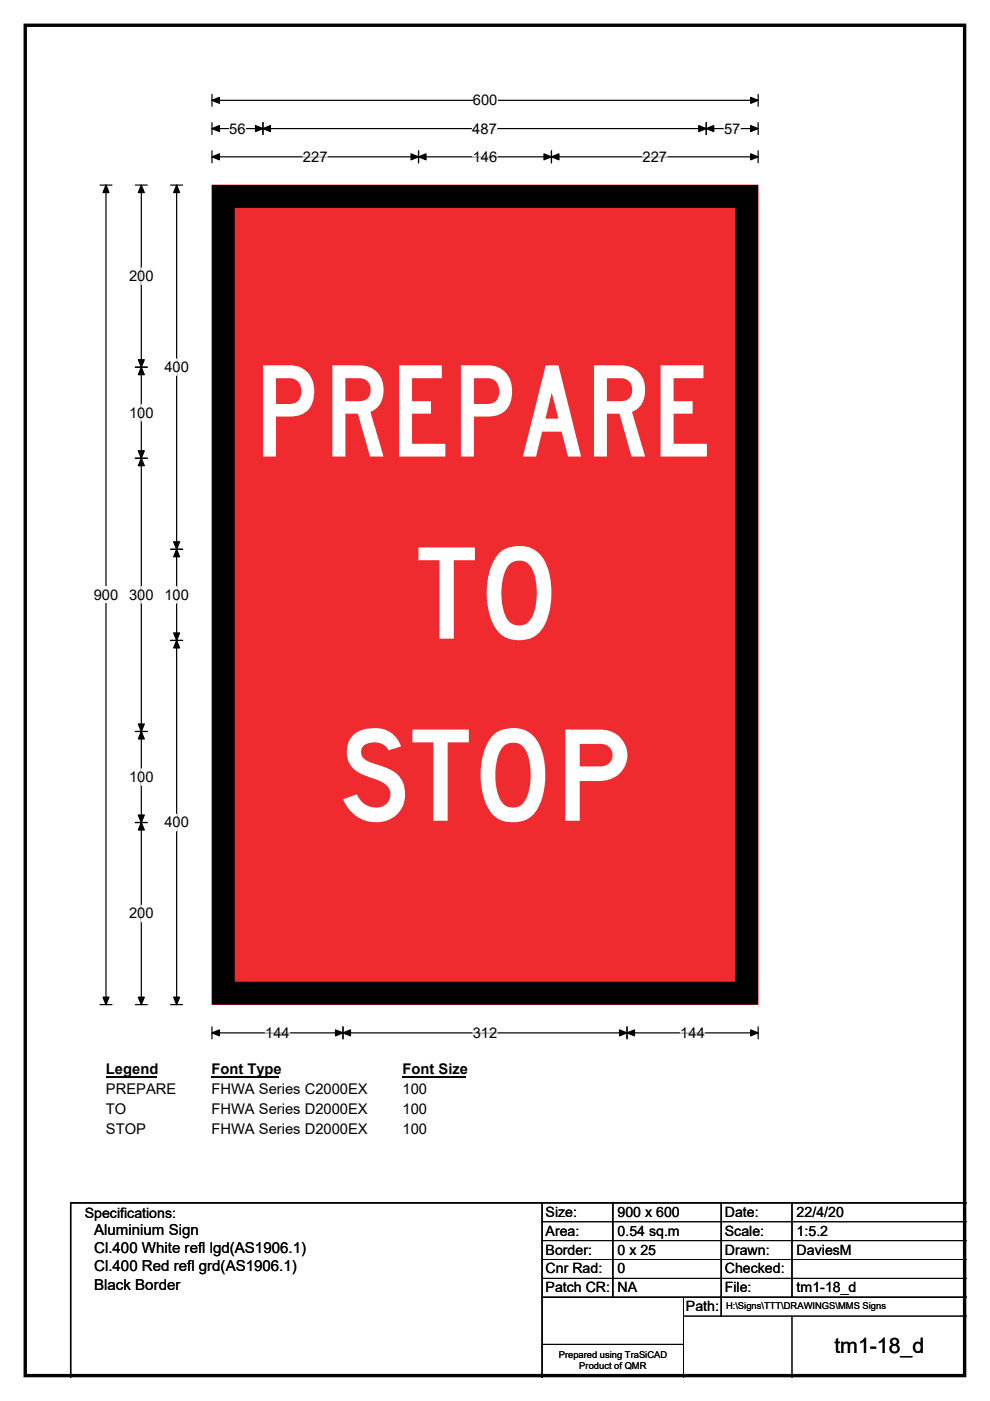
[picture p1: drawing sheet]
<svg xmlns="http://www.w3.org/2000/svg" width="210mm" height="297mm" viewBox="0 0 210 297" stroke-linecap="round" stroke-linejoin="round" font-family="sans-serif">
<path d="M5.4 5.4h199.2v286.3h-199.2z" fill="none" stroke="#000" stroke-width=".72"/>
<path d="M45 21.3h115.8M45 20v2.5M160.8 20v2.5" fill="none" stroke="#000" stroke-width=".25"/>
<path d="M45 21.3l1.5-.7v1.3zM159.2 20.6l1.6 .7-1.6 .6z" fill="#000" stroke="#000" stroke-width=".25"/>
<path d="M100.3 19.5h5.2v3.5h-5.2z" fill="#fff"/>
<g fill="none" stroke="#000" stroke-width=".25">
<path d="M21.2 39.2h2.5M22.5 39.2v173.8M45 27.3h115.8M45 26v2.5M45 32v2.5M45 33.3h115.8M55.8 26v2.5M88.8 32v2.5M117 32v2.5M149.8 26v2.5M160.8 26v2.5M160.8 32v2.5"/>
<path d="M21.2 213h2.5M45 217.7v2.6M45 219h115.8M72.7 217.7v2.6M133 217.7v2.6M160.8 217.7v2.6"/>
</g>
<g fill="#000" stroke="#000" stroke-width=".25">
<path d="M22.5 39.2l.6 1.6h-1.3zM45 27.3l1.5-.7v1.3zM45 33.3l1.5-.7v1.3zM55.8 27.3l1.6-.7v1.3zM54.2 26.6l1.6 .7-1.6 .6zM88.8 33.3l1.6-.7v1.3zM87.2 32.6l1.6 .7-1.6 .6zM115.4 32.6l1.6 .7-1.6 .6zM117 33.3l1.6-.7v1.3zM148.2 26.6l1.6 .7-1.6 .6zM149.8 27.3l1.6-.7v1.3zM159.2 26.6l1.6 .7-1.6 .6z"/>
<path d="M159.2 32.6l1.6 .7-1.6 .6zM21.8 211.4h1.3l-.6 1.6zM45 219l1.5-.6v1.2zM72.7 219l1.6-.6v1.2zM71.2 218.4l1.5 .6-1.5 .6zM131.4 218.4l1.6 .6-1.6 .6zM133 219l1.6-.6v1.2zM159.2 218.4l1.6 .6-1.6 .6z"/>
</g>
<path d="M48.6 27.3h3.5M64.3 33.3h5.2M100.2 27.3h5.2M100.3 33.3h5.2M136.3 33.3h5.2M153.6 27.3h3.4M56.3 219h5.2M100.3 219h5.2M144.3 219h5.2" fill="none" stroke="#fff" stroke-width=".25"/>
<path d="M19.9 124.4h5.2v3.5h-5.2z" fill="#fff"/>
<path d="M28.7 39.2h2.5M30 39.2v173.8M36.2 39.2h2.5M37.5 39.2v173.8M28.7 77.9h2.5M28.7 97.2h2.5M36.2 116.5h2.5M36.2 135.8h2.5M28.7 155.1h2.5M28.7 174.4h2.5M28.7 213h2.5M36.2 213h2.5" fill="none" stroke="#000" stroke-width=".25"/>
<g fill="#000" stroke="#000" stroke-width=".25">
<path d="M30 39.2l.6 1.6h-1.3zM37.5 39.2l.6 1.6h-1.3zM30 77.9l.6 1.5h-1.3zM29.3 76.3h1.3l-.6 1.6zM29.3 95.6h1.3l-.6 1.6zM30 97.2l.6 1.5h-1.3zM37.5 116.5l.6 1.5h-1.3zM36.8 114.9h1.3l-.6 1.6zM36.8 134.2h1.3l-.6 1.6zM37.5 135.8l.6 1.6h-1.3zM29.3 153.5h1.3l-.6 1.6zM30 155.1l.6 1.6h-1.3z"/>
<path d="M29.3 172.8h1.3l-.6 1.6zM30 174.4l.6 1.6h-1.3zM29.3 211.4h1.3l-.6 1.6zM36.8 211.4h1.3l-.6 1.6z"/>
</g>
<path d="M30 56.8v3.5M37.5 76.1v3.5M30 85.8v3.4M30 124.4v3.5M37.5 124.4v3.5M30 163v3.5M37.5 172.6v3.5M30 191.9v3.6" fill="none" stroke="#fff" stroke-width=".25"/>
<path d="M22.5 225h10.7v3.5h-10.7z" fill="#fff"/>
<path d="M22.5 228.3h10.7" fill="none" stroke="#000" stroke-width=".32"/>
<path d="M44.8 225h14.4v3.5h-14.4z" fill="#fff"/>
<path d="M44.8 228.3h14.4" fill="none" stroke="#000" stroke-width=".32"/>
<path d="M85.4 225h13.4v3.5h-13.4z" fill="#fff"/>
<path d="M85.4 228.3h13.4" fill="none" stroke="#000" stroke-width=".32"/>
<g fill="#fff">
<path d="M22.5 229.2h14.8v3.5h-14.8z"/>
<path d="M44.8 229.2h33.1v3.5h-33.1z"/>
<path d="M85.4 229.2h5.2v3.5h-5.2z"/>
<path d="M22.5 233.4h4.3v3.5h-4.3z"/>
<path d="M44.8 233.4h33.1v3.5h-33.1z"/>
<path d="M85.4 233.4h5.2v3.5h-5.2z"/>
<path d="M22.5 237.6h8.4v3.4h-8.4z"/>
<path d="M44.8 237.6h33.1v3.4h-33.1z"/>
<path d="M85.4 237.6h5.2v3.4h-5.2z"/>
</g>
<path d="M45 39.3h115.8v173.7h-115.8z" fill="#ef2b2f"/>
<path d="M45 39.2h115.8v173.8h-115.8z" fill="none" stroke="#ef2b2f" stroke-width=".21"/>
<path d="M47.4 41.7h111v168.9h-111z" fill="none" stroke="#000" stroke-width="4.8"/>
<path d="M115 255v37M130 255v20M153 255v24M168 255v20M205 255h-190v37M115 275h90" fill="none" stroke="#000" stroke-width=".3"/>
<path d="M115 259h90M115 263h90M115 267h90M115 271h90M145 279h60M145 275v17M168 279v13M115 285h30" fill="none" stroke="#000" stroke-width=".21"/>
<g font-size="26.8" fill="#fff">
<text x="53.7" y="96.8">PREPARE</text>
<text x="88.2" y="135.4">TO</text>
<text x="71.8" y="174">STOP</text>
</g>
<text font-size="4.5" x="177" y="286.9">tm1-18_d</text>
<g font-size="3.2">
<text x="20" y="261.9">Aluminium Sign</text>
<text x="20" y="265.7">Cl.400 White refl lgd(AS1906.1)</text>
<text x="20" y="269.6">Cl.400 Red refl grd(AS1906.1)</text>
<text x="20" y="273.4">Black Border</text>
</g>
<g font-size="3.1">
<text x="100.3" y="22.3">600</text>
<text x="48.6" y="28.3">56</text>
<text x="100.2" y="28.3">487</text>
<text x="153.6" y="28.3">57</text>
<text x="64.3" y="34.3">227</text>
<text x="100.3" y="34.3">146</text>
<text x="136.3" y="34.3">227</text>
<text x="27.4" y="59.6">200</text>
<text x="34.9" y="78.9">400</text>
<text x="27.4" y="88.6">100</text>
<text x="19.9" y="127.2">900</text>
<text x="27.4" y="127.2">300</text>
<text x="34.9" y="127.2">100</text>
<text x="27.4" y="165.8">100</text>
<text x="34.9" y="175.4">400</text>
<text x="27.4" y="194.7">200</text>
<text x="56.3" y="220">144</text>
<text x="100.3" y="220">312</text>
<text x="144.3" y="220">144</text>
<text x="22.5" y="227.8">Legend</text>
<text x="44.8" y="227.8">Font Type</text>
<text x="85.4" y="227.8">Font Size</text>
<text x="22.5" y="232">PREPARE</text>
<text x="44.8" y="232">FHWA Series C2000EX</text>
<text x="85.4" y="232">100</text>
<text x="22.5" y="236.2">TO</text>
<text x="44.8" y="236.2">FHWA Series D2000EX</text>
<text x="85.4" y="236.2">100</text>
<text x="22.5" y="240.3">STOP</text>
<text x="44.8" y="240.3">FHWA Series D2000EX</text>
<text x="85.4" y="240.3">100</text>
</g>
<g font-size="3">
<text x="115.7" y="258">Size:</text>
<text x="131" y="258">900 x 600</text>
<text x="153.7" y="258">Date:</text>
<text x="169" y="258">22/4/20</text>
<text x="18" y="258.2">Specifications:</text>
<text x="115.7" y="262">Area:</text>
<text x="131" y="262">0.54 sq.m</text>
<text x="153.7" y="262">Scale:</text>
<text x="169" y="262">1:5.2</text>
<text x="115.7" y="266">Border:</text>
<text x="115.7" y="270">Cnr Rad:</text>
<text x="131" y="266">0 x 25</text>
<text x="131" y="270">0</text>
<text x="153.7" y="266">Drawn:</text>
<text x="153.7" y="270">Checked:</text>
<text x="169" y="266">DaviesM</text>
<text x="115.7" y="274">Patch CR:</text>
<text x="131" y="274">NA</text>
<text x="153.7" y="274">File:</text>
<text x="169" y="274">tm1-18_d</text>
<text x="145.5" y="278">Path:</text>
</g>
<g font-size="2">
<text x="154" y="277.6">H:\Signs\TTT\DRAWINGS\MMS Signs</text>
<text x="118.5" y="287.8">Prepared using TraSiCAD</text>
<text x="122.9" y="290.2">Product of QMR</text>
</g>
</svg>
